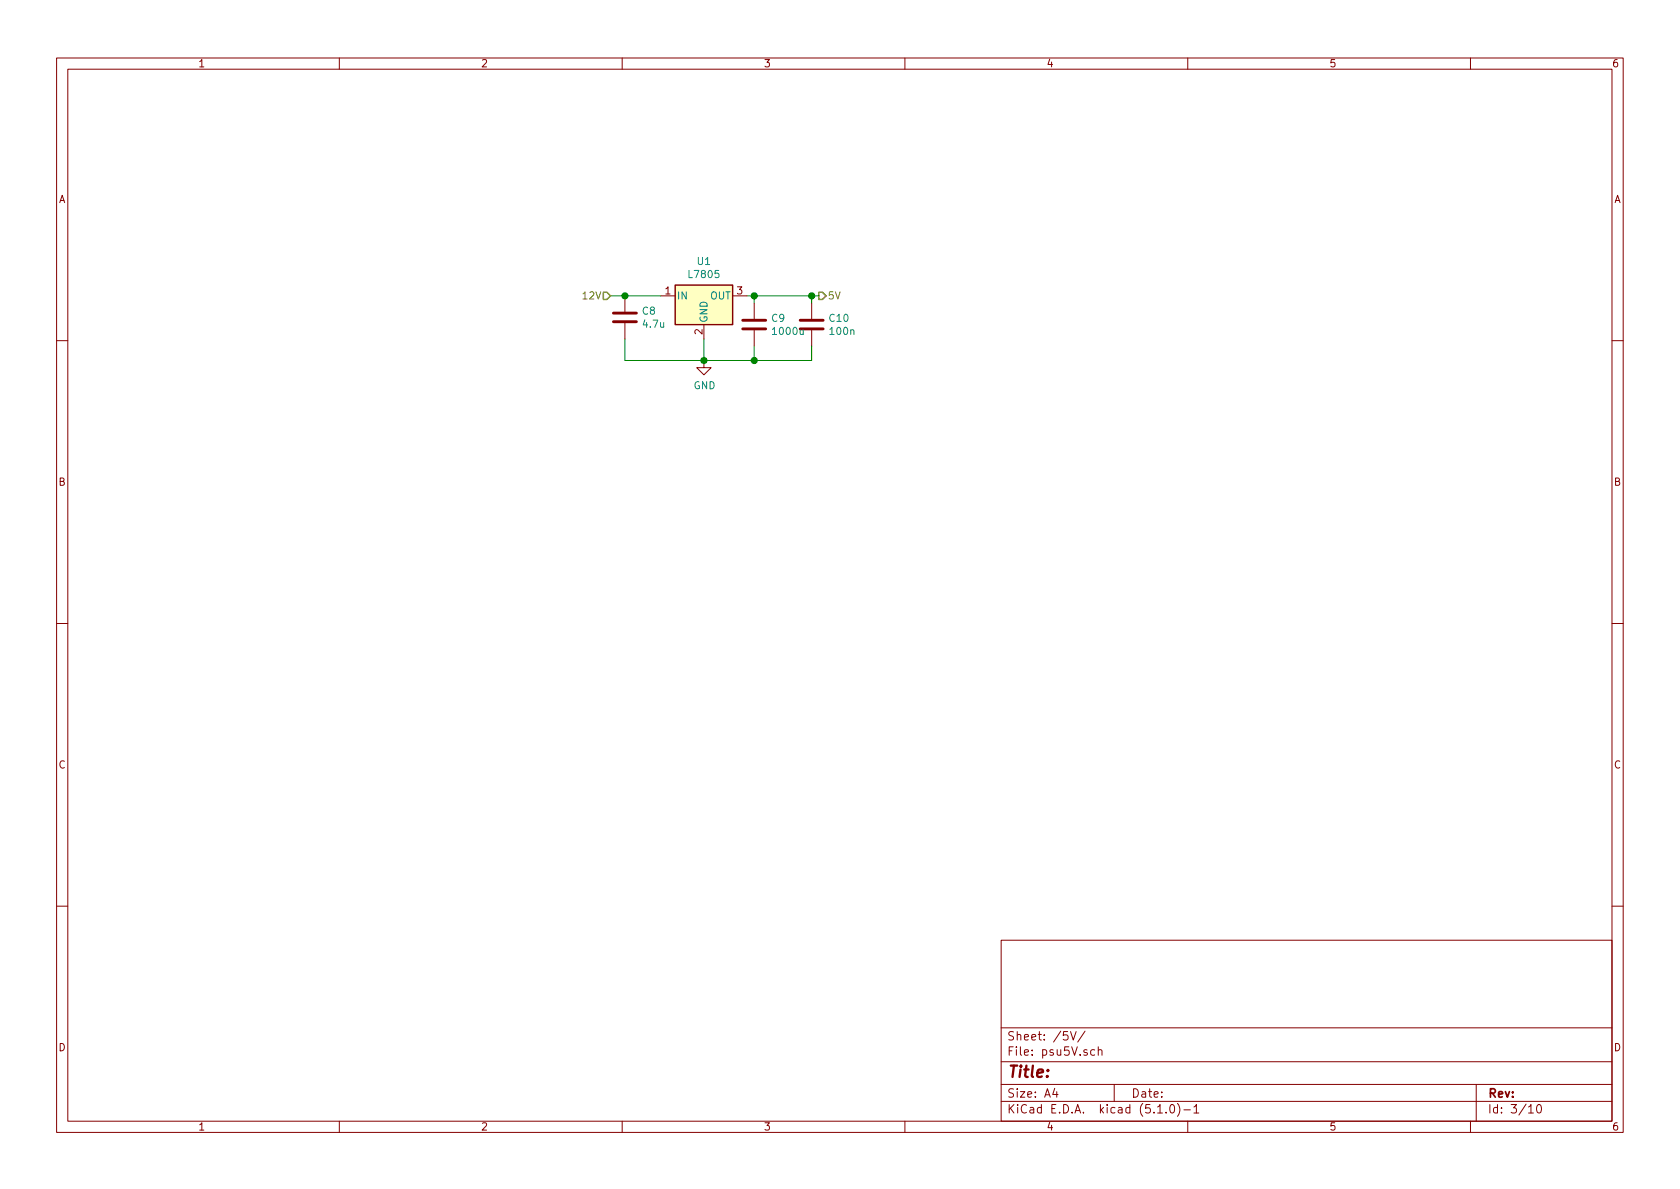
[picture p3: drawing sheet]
EESchema Schematic File Version 4
LIBS:ni12_zegar-cache
EELAYER 29 0
EELAYER END
$Descr A4 11693 8268
encoding utf-8
Sheet 3 10
Title ""
Date ""
Rev ""
Comp ""
Comment1 ""
Comment2 ""
Comment3 ""
Comment4 ""
$EndDescr
Text HLabel 5700 2050 2    50   Output ~ 0
5V
Wire Wire Line
	4250 2050 4350 2050
Text HLabel 4250 2050 0    50   Input ~ 0
12V
$Comp
L power:GND #PWR012
U 1 1
P 4900 2500
F 0 "#PWR012" H 4900 2250 50  0001 C CNN
F 1 "GND" H 4905 2327 50  0000 C CNN
F 2 "" H 4900 2500 50  0001 C CNN
F 3 "" H 4900 2500 50  0001 C CNN
	1    4900 2500
	1    0    0    -1  
$EndComp
Wire Wire Line
	4900 2500 5250 2500
Connection ~ 4900 2500
Wire Wire Line
	4900 2350 4900 2500
Wire Wire Line
	4350 2350 4350 2500
Wire Wire Line
	5200 2050 5250 2050
$Comp
L Device:C C10
U 1 1
P 5650 2250
F 0 "C10" H 5765 2296 50  0000 L CNN
F 1 "100n" H 5765 2205 50  0000 L CNN
F 2 "Capacitor_SMD:C_0805_2012Metric_Pad1.15x1.40mm_HandSolder" H 5688 2100 50  0001 C CNN
F 3 "~" H 5650 2250 50  0001 C CNN
	1    5650 2250
	1    0    0    -1  
$EndComp
$Comp
L Device:C C8
U 1 1
P 4350 2200
F 0 "C8" H 4465 2246 50  0000 L CNN
F 1 "4.7u" H 4465 2155 50  0000 L CNN
F 2 "Capacitor_SMD:C_Elec_4x5.4" H 4388 2050 50  0001 C CNN
F 3 "~" H 4350 2200 50  0001 C CNN
	1    4350 2200
	1    0    0    -1  
$EndComp
$Comp
L Regulator_Linear:L7805 U1
U 1 1
P 4900 2050
F 0 "U1" H 4900 2292 50  0000 C CNN
F 1 "L7805" H 4900 2201 50  0000 C CNN
F 2 "Package_TO_SOT_THT:TO-220-3_Vertical" H 4925 1900 50  0001 L CIN
F 3 "http://www.st.com/content/ccc/resource/technical/document/datasheet/41/4f/b3/b0/12/d4/47/88/CD00000444.pdf/files/CD00000444.pdf/jcr:content/translations/en.CD00000444.pdf" H 4900 2000 50  0001 C CNN
	1    4900 2050
	1    0    0    -1  
$EndComp
Wire Wire Line
	4600 2050 4350 2050
Connection ~ 4350 2050
Wire Wire Line
	4350 2500 4900 2500
$Comp
L Device:C C9
U 1 1
P 5250 2250
F 0 "C9" H 5365 2296 50  0000 L CNN
F 1 "1000u" H 5365 2205 50  0000 L CNN
F 2 "Capacitor_SMD:C_Elec_8x10.2" H 5288 2100 50  0001 C CNN
F 3 "~" H 5250 2250 50  0001 C CNN
	1    5250 2250
	1    0    0    -1  
$EndComp
Wire Wire Line
	5250 2100 5250 2050
Connection ~ 5250 2050
Wire Wire Line
	5250 2400 5250 2500
Connection ~ 5250 2500
Wire Wire Line
	5250 2050 5650 2050
Wire Wire Line
	5650 2100 5650 2050
Connection ~ 5650 2050
Wire Wire Line
	5650 2050 5700 2050
Wire Wire Line
	5650 2400 5650 2500
Wire Wire Line
	5250 2500 5650 2500
$EndSCHEMATC
